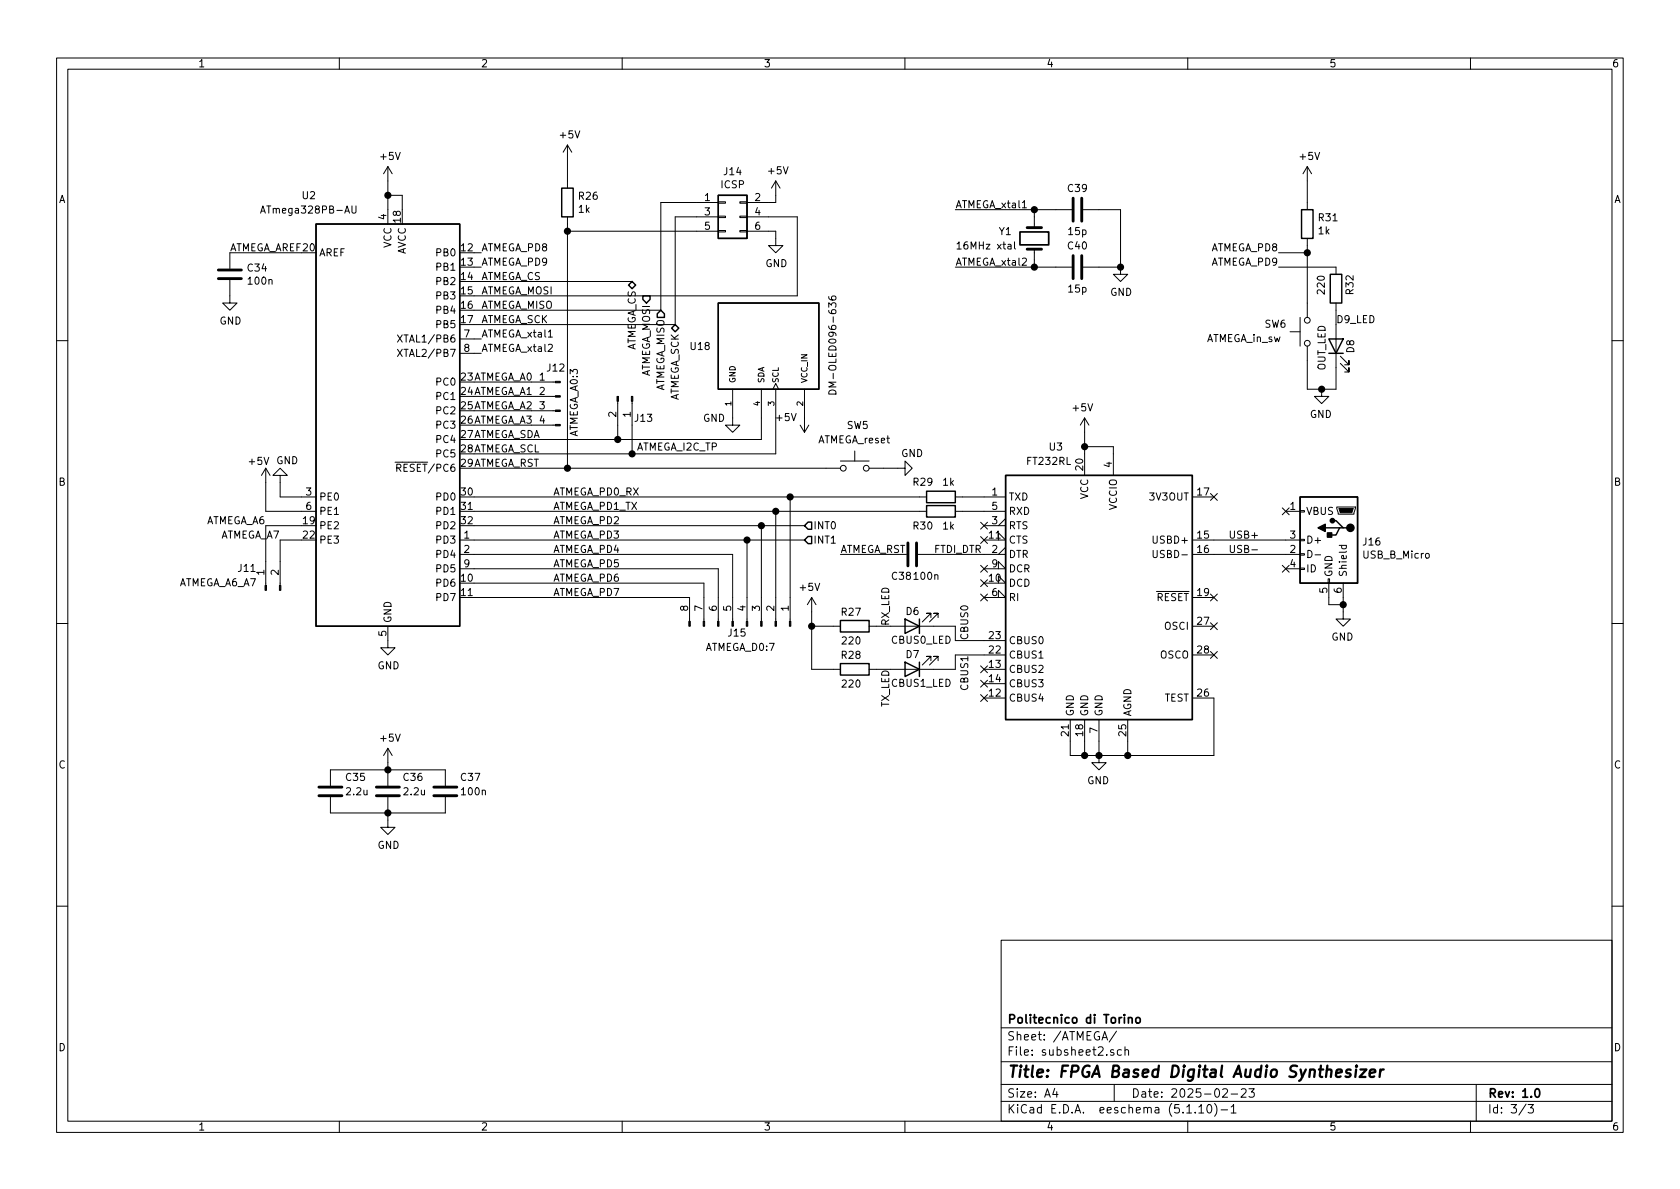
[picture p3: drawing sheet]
EESchema Schematic File Version 4
EELAYER 30 0
EELAYER END
$Descr A4 11693 8268
encoding utf-8
Sheet 3 3
Title "FPGA Based Digital Audio Synthesizer"
Date "2025-02-23"
Rev "1.0"
Comp "Politecnico di Torino"
Comment1 ""
Comment2 ""
Comment3 ""
Comment4 ""
$EndDescr
$Comp
L power:GND #PWR081
U 1 1
P 2700 4450
F 0 "#PWR081" H 2700 4200 50  0001 C CNN
F 1 "GND" H 2705 4277 50  0000 C CNN
F 2 "" H 2700 4450 50  0001 C CNN
F 3 "" H 2700 4450 50  0001 C CNN
	1    2700 4450
	1    0    0    -1  
$EndComp
$Comp
L power:+5V #PWR080
U 1 1
P 2700 1250
F 0 "#PWR080" H 2700 1100 50  0001 C CNN
F 1 "+5V" H 2715 1423 50  0000 C CNN
F 2 "" H 2700 1250 50  0001 C CNN
F 3 "" H 2700 1250 50  0001 C CNN
	1    2700 1250
	1    0    0    -1  
$EndComp
Wire Wire Line
	2700 1450 2700 1350
Wire Wire Line
	2700 1350 2800 1350
Wire Wire Line
	2800 1350 2800 1450
Connection ~ 2700 1350
Wire Wire Line
	2700 1350 2700 1250
$Comp
L Connector_Generic:Conn_02x03_Odd_Even J14
U 1 1
P 5050 1500
F 0 "J14" H 5100 1817 50  0000 C CNN
F 1 "ICSP" H 5100 1726 50  0000 C CNN
F 2 "Connector_PinHeader_1.00mm:PinHeader_2x03_P1.00mm_Vertical" H 5050 1500 50  0001 C CNN
F 3 "~" H 5050 1500 50  0001 C CNN
	1    5050 1500
	1    0    0    -1  
$EndComp
$Comp
L power:+5V #PWR086
U 1 1
P 5400 1350
F 0 "#PWR086" H 5400 1200 50  0001 C CNN
F 1 "+5V" H 5415 1523 50  0000 C CNN
F 2 "" H 5400 1350 50  0001 C CNN
F 3 "" H 5400 1350 50  0001 C CNN
	1    5400 1350
	1    0    0    -1  
$EndComp
$Comp
L power:GND #PWR087
U 1 1
P 5400 1650
F 0 "#PWR087" H 5400 1400 50  0001 C CNN
F 1 "GND" H 5405 1477 50  0000 C CNN
F 2 "" H 5400 1650 50  0001 C CNN
F 3 "" H 5400 1650 50  0001 C CNN
	1    5400 1650
	1    0    0    -1  
$EndComp
Wire Wire Line
	5350 1600 5400 1600
Wire Wire Line
	5400 1600 5400 1650
Wire Wire Line
	5350 1400 5400 1400
Wire Wire Line
	5400 1400 5400 1350
Wire Wire Line
	3300 2250 4700 2250
Wire Wire Line
	3300 2150 4600 2150
Wire Wire Line
	5550 1500 5350 1500
$Comp
L Device:Crystal Y1
U 1 1
P 7200 1650
F 0 "Y1" V 7150 1400 50  0000 L CNN
F 1 "16MHz xtal" V 7250 1100 50  0000 L CNN
F 2 "Crystal:Crystal_HC18-U_Vertical" H 7200 1650 50  0001 C CNN
F 3 "~" H 7200 1650 50  0001 C CNN
	1    7200 1650
	0    1    1    0   
$EndComp
$Comp
L Device:C C39
U 1 1
P 7500 1450
F 0 "C39" V 7350 1450 50  0000 C CNN
F 1 "15p" V 7650 1450 50  0000 C CNN
F 2 "Capacitor_SMD:C_0603_1608Metric" H 7538 1300 50  0001 C CNN
F 3 "~" H 7500 1450 50  0001 C CNN
	1    7500 1450
	0    1    1    0   
$EndComp
$Comp
L Device:C C40
U 1 1
P 7500 1850
F 0 "C40" V 7350 1850 50  0000 C CNN
F 1 "15p" V 7650 1850 50  0000 C CNN
F 2 "Capacitor_SMD:C_0603_1608Metric" H 7538 1700 50  0001 C CNN
F 3 "~" H 7500 1850 50  0001 C CNN
	1    7500 1850
	0    1    1    0   
$EndComp
Wire Wire Line
	7800 1850 7650 1850
Wire Wire Line
	7650 1450 7800 1450
Wire Wire Line
	7350 1850 7200 1850
$Comp
L power:GND #PWR093
U 1 1
P 7800 1850
F 0 "#PWR093" H 7800 1600 50  0001 C CNN
F 1 "GND" H 7805 1677 50  0000 C CNN
F 2 "" H 7800 1850 50  0001 C CNN
F 3 "" H 7800 1850 50  0001 C CNN
	1    7800 1850
	1    0    0    -1  
$EndComp
Connection ~ 7800 1850
Text Label 3300 3050 0    50   ~ 0
ATMEGA_SDA
Text Label 3300 3150 0    50   ~ 0
ATMEGA_SCL
Wire Wire Line
	3950 3250 3300 3250
Wire Wire Line
	7800 1450 7800 1850
Wire Wire Line
	7200 1850 7200 1800
Wire Wire Line
	7200 1500 7200 1450
Wire Wire Line
	7200 1450 7350 1450
Text Label 6650 1450 0    50   ~ 0
ATMEGA_xtal1
Text Label 3300 3250 0    50   ~ 0
ATMEGA_RST
$Comp
L power:+5V #PWR088
U 1 1
P 5600 2900
F 0 "#PWR088" H 5600 2750 50  0001 C CNN
F 1 "+5V" H 5650 2900 50  0000 L CNN
F 2 "" H 5600 2900 50  0001 C CNN
F 3 "" H 5600 2900 50  0001 C CNN
	1    5600 2900
	-1   0    0    1   
$EndComp
$Comp
L power:GND #PWR085
U 1 1
P 5100 2900
F 0 "#PWR085" H 5100 2650 50  0001 C CNN
F 1 "GND" H 5050 2900 50  0000 R CNN
F 2 "" H 5100 2900 50  0001 C CNN
F 3 "" H 5100 2900 50  0001 C CNN
	1    5100 2900
	1    0    0    -1  
$EndComp
Wire Wire Line
	3950 3250 5750 3250
Connection ~ 3950 3250
$Comp
L Device:R R26
U 1 1
P 3950 1400
F 0 "R26" H 4020 1446 50  0000 L CNN
F 1 "1k" H 4020 1355 50  0000 L CNN
F 2 "Resistor_SMD:R_0603_1608Metric" V 3880 1400 50  0001 C CNN
F 3 "~" H 3950 1400 50  0001 C CNN
	1    3950 1400
	1    0    0    -1  
$EndComp
Wire Wire Line
	3950 1250 3950 1100
Wire Wire Line
	6150 3250 6250 3250
$Comp
L power:GND #PWR079
U 1 1
P 1950 3350
F 0 "#PWR079" H 1950 3100 50  0001 C CNN
F 1 "GND" H 1900 3200 50  0000 C CNN
F 2 "" H 1950 3350 50  0001 C CNN
F 3 "" H 1950 3350 50  0001 C CNN
	1    1950 3350
	-1   0    0    1   
$EndComp
Wire Wire Line
	2100 3450 1950 3450
Wire Wire Line
	1950 3450 1950 3350
Text HLabel 5600 3650 2    50   Input ~ 0
INT0
$Comp
L Device:C C?
U 1 1
P 1600 1900
AR Path="/673231A9" Ref="C?"  Part="1" 
AR Path="/672FE139/673231A9" Ref="C34"  Part="1" 
F 0 "C34" H 1715 1946 50  0000 L CNN
F 1 "100n" H 1715 1855 50  0000 L CNN
F 2 "Capacitor_SMD:C_0402_1005Metric" H 1638 1750 50  0001 C CNN
F 3 "~" H 1600 1900 50  0001 C CNN
	1    1600 1900
	1    0    0    -1  
$EndComp
$Comp
L power:GND #PWR077
U 1 1
P 1600 2050
F 0 "#PWR077" H 1600 1800 50  0001 C CNN
F 1 "GND" H 1605 1877 50  0000 C CNN
F 2 "" H 1600 2050 50  0001 C CNN
F 3 "" H 1600 2050 50  0001 C CNN
	1    1600 2050
	1    0    0    -1  
$EndComp
Wire Wire Line
	1600 1750 2100 1750
Text Label 1600 1750 0    50   ~ 0
ATMEGA_AREF
Text Label 6650 1850 0    50   ~ 0
ATMEGA_xtal2
Text Label 3350 2050 0    50   ~ 0
ATMEGA_MOSI
Text Label 3350 2150 0    50   ~ 0
ATMEGA_MISO
Text Label 3350 2250 0    50   ~ 0
ATMEGA_SCK
Text Label 3850 3450 0    50   ~ 0
ATMEGA_PD0_RX
Text Label 3850 3550 0    50   ~ 0
ATMEGA_PD1_TX
Text Label 3850 3650 0    50   ~ 0
ATMEGA_PD2
Text Label 3850 4150 0    50   ~ 0
ATMEGA_PD7
Text Label 3850 4050 0    50   ~ 0
ATMEGA_PD6
Text Label 3850 3950 0    50   ~ 0
ATMEGA_PD5
Text Label 3850 3850 0    50   ~ 0
ATMEGA_PD4
Text Label 3850 3750 0    50   ~ 0
ATMEGA_PD3
Wire Wire Line
	3300 4150 4800 4150
$Comp
L Connector:Conn_01x08_Male J15
U 1 1
P 5200 4350
F 0 "J15" V 5150 4350 50  0000 R CNN
F 1 "ATMEGA_D0:7" V 5050 4550 50  0000 R CNN
F 2 "Connector_PinHeader_2.54mm:PinHeader_1x08_P2.54mm_Vertical" H 5200 4350 50  0001 C CNN
F 3 "~" H 5200 4350 50  0001 C CNN
	1    5200 4350
	0    1    -1   0   
$EndComp
$Comp
L MCU_Microchip_ATmega:ATmega328PB-AU U2
U 1 1
P 2700 2950
F 0 "U2" H 2150 4550 50  0000 C CNN
F 1 "ATmega328PB-AU" H 2150 4450 50  0000 C CNN
F 2 "Package_QFP:TQFP-32_7x7mm_P0.8mm" H 2700 2950 50  0001 C CIN
F 3 "http://ww1.microchip.com/downloads/en/DeviceDoc/40001906C.pdf" H 2700 2950 50  0001 C CNN
	1    2700 2950
	1    0    0    -1  
$EndComp
$Comp
L power:GND #PWR090
U 1 1
P 6250 3250
F 0 "#PWR090" H 6250 3000 50  0001 C CNN
F 1 "GND" V 6350 3150 50  0000 C CNN
F 2 "" H 6250 3250 50  0001 C CNN
F 3 "" H 6250 3250 50  0001 C CNN
	1    6250 3250
	0    -1   -1   0   
$EndComp
NoConn ~ 8950 3550
NoConn ~ 8950 3950
Wire Wire Line
	8450 3750 8950 3750
Wire Wire Line
	8450 3850 8950 3850
Connection ~ 9350 4200
Wire Wire Line
	9350 4200 9350 4150
Wire Wire Line
	9350 4200 9350 4250
Wire Wire Line
	9250 4200 9350 4200
Wire Wire Line
	9250 4150 9250 4200
$Comp
L power:GND #PWR096
U 1 1
P 9350 4250
F 0 "#PWR096" H 9350 4000 50  0001 C CNN
F 1 "GND" H 9355 4077 50  0000 C CNN
F 2 "" H 9350 4250 50  0001 C CNN
F 3 "" H 9350 4250 50  0001 C CNN
	1    9350 4250
	-1   0    0    -1  
$EndComp
$Comp
L Connector:USB_B_Micro J16
U 1 1
P 9250 3750
F 0 "J16" H 9020 3739 50  0000 R CNN
F 1 "USB_B_Micro" H 9020 3648 50  0000 R CNN
F 2 "Connector_USB:USB_Micro-B_Amphenol_10103594-0001LF_Horizontal" H 9400 3700 50  0001 C CNN
F 3 "~" H 9400 3700 50  0001 C CNN
	1    9250 3750
	-1   0    0    -1  
$EndComp
NoConn ~ 8450 4550
NoConn ~ 8450 4350
NoConn ~ 6850 3650
NoConn ~ 6850 3750
NoConn ~ 6850 3950
NoConn ~ 6850 4050
NoConn ~ 6850 4150
NoConn ~ 6850 4850
NoConn ~ 6850 4750
NoConn ~ 6850 4650
NoConn ~ 8450 4150
Connection ~ 7550 3100
Wire Wire Line
	7550 3100 7550 3000
Wire Wire Line
	7550 3100 7550 3150
Wire Wire Line
	7750 3100 7550 3100
Wire Wire Line
	7750 3150 7750 3100
$Comp
L power:+5V #PWR091
U 1 1
P 7550 3000
F 0 "#PWR091" H 7550 2850 50  0001 C CNN
F 1 "+5V" H 7565 3173 50  0000 C CNN
F 2 "" H 7550 3000 50  0001 C CNN
F 3 "" H 7550 3000 50  0001 C CNN
	1    7550 3000
	-1   0    0    -1  
$EndComp
Connection ~ 7850 5250
Wire Wire Line
	8450 5250 7850 5250
Wire Wire Line
	8450 4850 8450 5250
Wire Wire Line
	7550 5250 7450 5250
Connection ~ 7550 5250
Wire Wire Line
	7550 5150 7550 5250
Wire Wire Line
	7650 5250 7650 5150
Wire Wire Line
	7650 5250 7550 5250
Connection ~ 7650 5250
Wire Wire Line
	7450 5250 7450 5150
Wire Wire Line
	7850 5250 7650 5250
Wire Wire Line
	7850 5150 7850 5250
$Comp
L power:GND #PWR092
U 1 1
P 7650 5250
F 0 "#PWR092" H 7650 5000 50  0001 C CNN
F 1 "GND" H 7655 5077 50  0000 C CNN
F 2 "" H 7650 5250 50  0001 C CNN
F 3 "" H 7650 5250 50  0001 C CNN
	1    7650 5250
	-1   0    0    -1  
$EndComp
$Comp
L Interface_USB:FT232RL U3
U 1 1
P 7650 4150
F 0 "U3" H 7950 5200 50  0000 C CNN
F 1 "FT232RL" H 8000 5100 50  0000 C CNN
F 2 "Package_SO:SSOP-28_5.3x10.2mm_P0.65mm" H 8750 3250 50  0001 C CNN
F 3 "https://www.ftdichip.com/Support/Documents/DataSheets/ICs/DS_FT232R.pdf" H 7650 4150 50  0001 C CNN
	1    7650 4150
	-1   0    0    -1  
$EndComp
$Comp
L DM-OLED096-636:DM-OLED096-636 U18
U 1 1
P 5300 2400
F 0 "U18" V 5300 2050 50  0000 R CNN
F 1 "DM-OLED096-636" H 5650 2900 50  0000 R CNN
F 2 "DM-OLED096-636:MODULE_DM-OLED096-636" H 5300 2400 50  0001 L BNN
F 3 "" H 5300 2400 50  0001 L BNN
F 4 "Display Module" H 5300 2400 50  0001 L BNN "MF"
F 5 "11.3 mm" H 5300 2400 50  0001 L BNN "MAXIMUM_PACKAGE_HEIGHT"
F 6 "Package" H 5300 2400 50  0001 L BNN "Package"
F 7 "None" H 5300 2400 50  0001 L BNN "Price"
F 8 "https://www.snapeda.com/parts/DM-OLED096-636/Display+Module/view-part/?ref=eda" H 5300 2400 50  0001 L BNN "Check_prices"
F 9 "Manufacturer Recommendations" H 5300 2400 50  0001 L BNN "STANDARD"
F 10 "2018-09-10" H 5300 2400 50  0001 L BNN "PARTREV"
F 11 "https://www.snapeda.com/parts/DM-OLED096-636/Display+Module/view-part/?ref=snap" H 5300 2400 50  0001 L BNN "SnapEDA_Link"
F 12 "DM-OLED096-636" H 5300 2400 50  0001 L BNN "MP"
F 13 "\\n                        \\n                            0.96” 128 X 64 MONOCHROME GRAPHIC OLED DISPLAY MODULE - I2C\\n                        \\n" H 5300 2400 50  0001 L BNN "Description"
F 14 "Not in stock" H 5300 2400 50  0001 L BNN "Availability"
F 15 "Displaymodule" H 5300 2400 50  0001 L BNN "MANUFACTURER"
	1    5300 2400
	0    1    1    0   
$EndComp
Wire Wire Line
	3300 3450 5500 3450
Wire Wire Line
	3300 3550 5400 3550
Wire Wire Line
	4900 4150 4900 4050
Wire Wire Line
	4900 4050 3300 4050
Wire Wire Line
	5000 4150 5000 3950
Wire Wire Line
	3300 3950 5000 3950
Wire Wire Line
	5100 3850 5100 4150
Wire Wire Line
	3300 3850 5100 3850
Wire Wire Line
	5200 4150 5200 3750
Wire Wire Line
	3300 3750 5200 3750
Wire Wire Line
	5300 3650 5300 4150
Wire Wire Line
	5400 4150 5400 3550
Connection ~ 5400 3550
Wire Wire Line
	5400 3550 6400 3550
Wire Wire Line
	5500 4150 5500 3450
Connection ~ 5500 3450
Wire Wire Line
	5500 3450 6400 3450
Wire Wire Line
	3300 3650 5300 3650
Wire Wire Line
	5300 3650 5600 3650
Connection ~ 5300 3650
$Comp
L Device:R R29
U 1 1
P 6550 3450
F 0 "R29" V 6650 3500 50  0000 L CNN
F 1 "1k" V 6650 3350 50  0000 L CNN
F 2 "Resistor_SMD:R_0603_1608Metric" V 6480 3450 50  0001 C CNN
F 3 "~" H 6550 3450 50  0001 C CNN
	1    6550 3450
	0    -1   -1   0   
$EndComp
Wire Wire Line
	6700 3450 6850 3450
$Comp
L Device:R R30
U 1 1
P 6550 3550
F 0 "R30" V 6650 3600 50  0000 L CNN
F 1 "1k" V 6650 3450 50  0000 L CNN
F 2 "Resistor_SMD:R_0603_1608Metric" V 6480 3550 50  0001 C CNN
F 3 "~" H 6550 3550 50  0001 C CNN
	1    6550 3550
	0    -1   1    0   
$EndComp
Wire Wire Line
	6700 3550 6850 3550
$Comp
L Device:C C?
U 1 1
P 6350 3850
AR Path="/673A5D4F" Ref="C?"  Part="1" 
AR Path="/672FE139/673A5D4F" Ref="C38"  Part="1" 
F 0 "C38" V 6500 3700 50  0000 L CNN
F 1 "100n" V 6500 3850 50  0000 L CNN
F 2 "Capacitor_SMD:C_0402_1005Metric" H 6388 3700 50  0001 C CNN
F 3 "~" H 6350 3850 50  0001 C CNN
	1    6350 3850
	0    1    1    0   
$EndComp
Wire Wire Line
	6500 3850 6850 3850
Text Label 5850 3850 0    50   ~ 0
ATMEGA_RST
$Comp
L Connector:Conn_01x04_Male J12
U 1 1
P 3900 2750
F 0 "J12" H 4000 2950 50  0000 R CNN
F 1 "ATMEGA_A0:3" V 3800 2950 50  0000 R CNN
F 2 "Connector_PinHeader_2.54mm:PinHeader_1x04_P2.54mm_Vertical" H 3900 2750 50  0001 C CNN
F 3 "~" H 3900 2750 50  0001 C CNN
	1    3900 2750
	-1   0    0    -1  
$EndComp
Wire Wire Line
	3300 2650 3700 2650
Wire Wire Line
	3300 2750 3700 2750
Wire Wire Line
	3300 2850 3700 2850
Wire Wire Line
	3300 2950 3700 2950
Text Label 3300 2650 0    50   ~ 0
ATMEGA_A0
Text Label 3300 2750 0    50   ~ 0
ATMEGA_A1
Text Label 3300 2850 0    50   ~ 0
ATMEGA_A2
Text Label 3300 2950 0    50   ~ 0
ATMEGA_A3
NoConn ~ 8450 3450
$Comp
L Device:LED D?
U 1 1
P 6350 4350
AR Path="/673D43A1" Ref="D?"  Part="1" 
AR Path="/672FE139/673D43A1" Ref="D6"  Part="1" 
F 0 "D6" H 6400 4250 50  0000 R CNN
F 1 "CBUS0_LED" H 6500 4450 50  0000 R CNN
F 2 "LED_SMD:LED_0805_2012Metric" H 6350 4350 50  0001 C CNN
F 3 "~" H 6350 4350 50  0001 C CNN
	1    6350 4350
	-1   0    0    1   
$EndComp
Text Label 6500 3850 0    50   ~ 0
FTDI_DTR
$Comp
L Device:LED D?
U 1 1
P 6350 4650
AR Path="/673DA688" Ref="D?"  Part="1" 
AR Path="/672FE139/673DA688" Ref="D7"  Part="1" 
F 0 "D7" H 6400 4550 50  0000 R CNN
F 1 "CBUS1_LED" H 6500 4750 50  0000 R CNN
F 2 "LED_SMD:LED_0805_2012Metric" H 6350 4650 50  0001 C CNN
F 3 "~" H 6350 4650 50  0001 C CNN
	1    6350 4650
	-1   0    0    1   
$EndComp
Wire Wire Line
	6500 4650 6650 4650
Wire Wire Line
	6650 4650 6650 4550
Wire Wire Line
	6650 4550 6850 4550
Wire Wire Line
	6850 4450 6650 4450
Wire Wire Line
	6650 4450 6650 4350
Wire Wire Line
	6650 4350 6500 4350
$Comp
L Device:R R28
U 1 1
P 5950 4650
F 0 "R28" V 5850 4600 50  0000 L CNN
F 1 "220" V 6050 4600 50  0000 L CNN
F 2 "Resistor_SMD:R_0805_2012Metric" V 5880 4650 50  0001 C CNN
F 3 "~" H 5950 4650 50  0001 C CNN
	1    5950 4650
	0    -1   1    0   
$EndComp
$Comp
L Device:R R27
U 1 1
P 5950 4350
F 0 "R27" V 5850 4300 50  0000 L CNN
F 1 "220" V 6050 4300 50  0000 L CNN
F 2 "Resistor_SMD:R_0805_2012Metric" V 5880 4350 50  0001 C CNN
F 3 "~" H 5950 4350 50  0001 C CNN
	1    5950 4350
	0    -1   1    0   
$EndComp
$Comp
L power:+5V #PWR089
U 1 1
P 5650 4250
F 0 "#PWR089" H 5650 4100 50  0001 C CNN
F 1 "+5V" H 5665 4423 50  0000 C CNN
F 2 "" H 5650 4250 50  0001 C CNN
F 3 "" H 5650 4250 50  0001 C CNN
	1    5650 4250
	-1   0    0    -1  
$EndComp
Wire Wire Line
	5800 4650 5650 4650
Wire Wire Line
	5650 4650 5650 4350
Wire Wire Line
	5650 4350 5800 4350
Connection ~ 5650 4350
Wire Wire Line
	5650 4350 5650 4250
$Comp
L power:+5V #PWR084
U 1 1
P 3950 1100
F 0 "#PWR084" H 3950 950 50  0001 C CNN
F 1 "+5V" H 3965 1273 50  0000 C CNN
F 2 "" H 3950 1100 50  0001 C CNN
F 3 "" H 3950 1100 50  0001 C CNN
	1    3950 1100
	1    0    0    -1  
$EndComp
Text Label 3350 2450 0    50   ~ 0
ATMEGA_xtal2
Text Label 3350 2350 0    50   ~ 0
ATMEGA_xtal1
Wire Wire Line
	7200 1450 6650 1450
Connection ~ 7200 1450
Wire Wire Line
	7200 1850 6650 1850
Connection ~ 7200 1850
Wire Wire Line
	3300 2350 3350 2350
Wire Wire Line
	3300 2450 3350 2450
Wire Wire Line
	4600 1400 4850 1400
Wire Wire Line
	4600 1400 4600 2150
Wire Wire Line
	4700 1500 4850 1500
Wire Wire Line
	4700 1500 4700 2250
Wire Wire Line
	3950 1550 3950 1600
Wire Wire Line
	4850 1600 3950 1600
Connection ~ 3950 1600
Wire Wire Line
	3950 1600 3950 3250
Wire Wire Line
	3300 2050 5550 2050
Wire Wire Line
	5550 1500 5550 2050
Text Label 3350 1950 0    50   ~ 0
ATMEGA_CS
Text HLabel 4500 2050 3    50   Output ~ 0
ATMEGA_MOSI
Text HLabel 4700 2250 3    50   3State ~ 0
ATMEGA_SCK
Text HLabel 4600 2150 3    50   Input ~ 0
ATMEGA_MISO
Text HLabel 4400 1950 3    50   3State ~ 0
ATMEGA_CS
Wire Wire Line
	3300 1950 4400 1950
Wire Wire Line
	5300 3050 5300 2900
Wire Wire Line
	5400 2900 5400 3150
$Comp
L Device:R R31
U 1 1
P 9100 1550
F 0 "R31" H 9170 1596 50  0000 L CNN
F 1 "1k" H 9170 1505 50  0000 L CNN
F 2 "Resistor_SMD:R_0603_1608Metric" V 9030 1550 50  0001 C CNN
F 3 "~" H 9100 1550 50  0001 C CNN
	1    9100 1550
	1    0    0    -1  
$EndComp
Wire Wire Line
	9100 1400 9100 1250
$Comp
L power:+5V #PWR094
U 1 1
P 9100 1250
F 0 "#PWR094" H 9100 1100 50  0001 C CNN
F 1 "+5V" H 9115 1423 50  0000 C CNN
F 2 "" H 9100 1250 50  0001 C CNN
F 3 "" H 9100 1250 50  0001 C CNN
	1    9100 1250
	1    0    0    -1  
$EndComp
$Comp
L Device:LED D?
U 1 1
P 9300 2400
AR Path="/673DED4A" Ref="D?"  Part="1" 
AR Path="/672FE139/673DED4A" Ref="D8"  Part="1" 
F 0 "D8" H 9350 2300 50  0000 R CNN
F 1 "OUT_LED" H 9450 2500 50  0000 R CNN
F 2 "LED_SMD:LED_0805_2012Metric" H 9300 2400 50  0001 C CNN
F 3 "~" H 9300 2400 50  0001 C CNN
	1    9300 2400
	0    -1   -1   0   
$EndComp
$Comp
L Device:R R32
U 1 1
P 9300 2000
F 0 "R32" V 9200 1950 50  0000 L CNN
F 1 "220" V 9400 1950 50  0000 L CNN
F 2 "Resistor_SMD:R_0805_2012Metric" V 9230 2000 50  0001 C CNN
F 3 "~" H 9300 2000 50  0001 C CNN
	1    9300 2000
	-1   0    0    -1  
$EndComp
Text Label 3350 1850 0    50   ~ 0
ATMEGA_PD9
Text Label 3350 1750 0    50   ~ 0
ATMEGA_PD8
Wire Wire Line
	3300 1750 3350 1750
Wire Wire Line
	3300 1850 3350 1850
$Comp
L power:GND #PWR095
U 1 1
P 9200 2700
F 0 "#PWR095" H 9200 2450 50  0001 C CNN
F 1 "GND" H 9205 2527 50  0000 C CNN
F 2 "" H 9200 2700 50  0001 C CNN
F 3 "" H 9200 2700 50  0001 C CNN
	1    9200 2700
	-1   0    0    -1  
$EndComp
Text Label 8900 1750 2    50   ~ 0
ATMEGA_PD8
Text Label 8900 1850 2    50   ~ 0
ATMEGA_PD9
Wire Wire Line
	9100 2500 9100 2700
Wire Wire Line
	9100 2700 9200 2700
Wire Wire Line
	9300 2700 9300 2550
Connection ~ 9200 2700
Wire Wire Line
	9200 2700 9300 2700
Wire Wire Line
	8900 1750 9100 1750
Connection ~ 9100 1750
Wire Wire Line
	9100 1750 9100 1700
Wire Wire Line
	8900 1850 9300 1850
$Comp
L power:+5V #PWR078
U 1 1
P 1850 3350
F 0 "#PWR078" H 1850 3200 50  0001 C CNN
F 1 "+5V" H 1800 3500 50  0000 C CNN
F 2 "" H 1850 3350 50  0001 C CNN
F 3 "" H 1850 3350 50  0001 C CNN
	1    1850 3350
	1    0    0    -1  
$EndComp
Wire Wire Line
	2100 3550 1850 3550
Wire Wire Line
	1850 3550 1850 3350
$Comp
L Connector:Conn_01x02_Male J11
U 1 1
P 1850 4100
F 0 "J11" V 2000 4300 50  0000 R CNN
F 1 "ATMEGA_A6_A7" V 1900 4700 50  0000 R CNN
F 2 "Connector_PinHeader_2.54mm:PinHeader_1x02_P2.54mm_Vertical" H 1850 4100 50  0001 C CNN
F 3 "~" H 1850 4100 50  0001 C CNN
	1    1850 4100
	0    -1   -1   0   
$EndComp
Wire Wire Line
	1850 3900 1850 3650
Wire Wire Line
	1850 3650 2100 3650
Wire Wire Line
	1950 3900 1950 3750
Wire Wire Line
	1950 3750 2100 3750
Text Label 1850 3650 2    50   ~ 0
ATMEGA_A6
Text Label 1950 3750 2    50   ~ 0
ATMEGA_A7
$Comp
L Device:C C?
U 1 1
P 2300 5500
AR Path="/6744C620" Ref="C?"  Part="1" 
AR Path="/672FE139/6744C620" Ref="C35"  Part="1" 
F 0 "C35" H 2400 5600 50  0000 L CNN
F 1 "2.2u" H 2400 5500 50  0000 L CNN
F 2 "Capacitor_SMD:C_0805_2012Metric" H 2338 5350 50  0001 C CNN
F 3 "~" H 2300 5500 50  0001 C CNN
	1    2300 5500
	1    0    0    -1  
$EndComp
$Comp
L Device:C C?
U 1 1
P 2700 5500
AR Path="/674505E5" Ref="C?"  Part="1" 
AR Path="/672FE139/674505E5" Ref="C36"  Part="1" 
F 0 "C36" H 2800 5600 50  0000 L CNN
F 1 "2.2u" H 2800 5500 50  0000 L CNN
F 2 "Capacitor_SMD:C_0805_2012Metric" H 2738 5350 50  0001 C CNN
F 3 "~" H 2700 5500 50  0001 C CNN
	1    2700 5500
	1    0    0    -1  
$EndComp
$Comp
L Device:C C?
U 1 1
P 3100 5500
AR Path="/67450AE0" Ref="C?"  Part="1" 
AR Path="/672FE139/67450AE0" Ref="C37"  Part="1" 
F 0 "C37" H 3200 5600 50  0000 L CNN
F 1 "100n" H 3200 5500 50  0000 L CNN
F 2 "Capacitor_SMD:C_0402_1005Metric" H 3138 5350 50  0001 C CNN
F 3 "~" H 3100 5500 50  0001 C CNN
	1    3100 5500
	1    0    0    -1  
$EndComp
$Comp
L power:GND #PWR083
U 1 1
P 2700 5700
F 0 "#PWR083" H 2700 5450 50  0001 C CNN
F 1 "GND" H 2705 5527 50  0000 C CNN
F 2 "" H 2700 5700 50  0001 C CNN
F 3 "" H 2700 5700 50  0001 C CNN
	1    2700 5700
	1    0    0    -1  
$EndComp
$Comp
L power:+5V #PWR082
U 1 1
P 2700 5300
F 0 "#PWR082" H 2700 5150 50  0001 C CNN
F 1 "+5V" H 2715 5473 50  0000 C CNN
F 2 "" H 2700 5300 50  0001 C CNN
F 3 "" H 2700 5300 50  0001 C CNN
	1    2700 5300
	1    0    0    -1  
$EndComp
Wire Wire Line
	2300 5350 2700 5350
Connection ~ 2700 5350
Wire Wire Line
	2700 5350 3100 5350
Wire Wire Line
	3100 5650 2700 5650
Connection ~ 2700 5650
Wire Wire Line
	2700 5650 2300 5650
Wire Wire Line
	2700 5700 2700 5650
Wire Wire Line
	2700 5300 2700 5350
Text Label 6750 4450 1    50   ~ 0
CBUS0
Text Label 6750 4550 3    50   ~ 0
CBUS1
Wire Wire Line
	6100 4350 6200 4350
Wire Wire Line
	6100 4650 6200 4650
Text Label 6200 4650 3    50   ~ 0
TX_LED
Text Label 6200 4350 1    50   ~ 0
RX_LED
Text Label 8550 3750 0    50   ~ 0
USB+
Text Label 8550 3850 0    50   ~ 0
USB-
Wire Wire Line
	9100 1750 9100 2100
Wire Wire Line
	9300 2250 9300 2150
Text Label 9300 2250 0    50   ~ 0
D9_LED
$Comp
L Connector:Conn_01x02_Male J13
U 1 1
P 4400 2750
F 0 "J13" V 4550 2900 50  0000 R CNN
F 1 "ATMEGA_I2C_TP" V 4750 3350 50  0000 R CNN
F 2 "Connector_PinHeader_2.54mm:PinHeader_1x02_P2.54mm_Vertical" H 4400 2750 50  0001 C CNN
F 3 "~" H 4400 2750 50  0001 C CNN
	1    4400 2750
	0    1    1    0   
$EndComp
Wire Wire Line
	3300 3050 4300 3050
Wire Wire Line
	4300 3050 4300 2950
Connection ~ 4300 3050
Wire Wire Line
	4300 3050 5300 3050
Wire Wire Line
	4400 2950 4400 3150
Wire Wire Line
	3300 3150 4400 3150
Connection ~ 4400 3150
Wire Wire Line
	4400 3150 5400 3150
Wire Wire Line
	6200 3850 5850 3850
Text HLabel 5600 3750 2    50   Input ~ 0
INT1
Wire Wire Line
	5200 3750 5600 3750
Connection ~ 5200 3750
$Comp
L Switch:SW_Push SW6
U 1 1
P 9100 2300
F 0 "SW6" V 9150 2600 50  0000 R CNN
F 1 "ATMEGA_in_sw" V 9050 3000 50  0000 R CNN
F 2 "Button_Switch_SMD:SW_Push_1P1T_NO_6x6mm_H9.5mm" H 9100 2500 50  0001 C CNN
F 3 "~" H 9100 2500 50  0001 C CNN
	1    9100 2300
	0    -1   -1   0   
$EndComp
$Comp
L Switch:SW_Push SW5
U 1 1
P 5950 3250
F 0 "SW5" H 6050 3550 50  0000 R CNN
F 1 "ATMEGA_reset" H 6200 3450 50  0000 R CNN
F 2 "Button_Switch_SMD:SW_Push_1P1T_NO_6x6mm_H9.5mm" H 5950 3450 50  0001 C CNN
F 3 "~" H 5950 3450 50  0001 C CNN
	1    5950 3250
	1    0    0    -1  
$EndComp
$EndSCHEMATC
